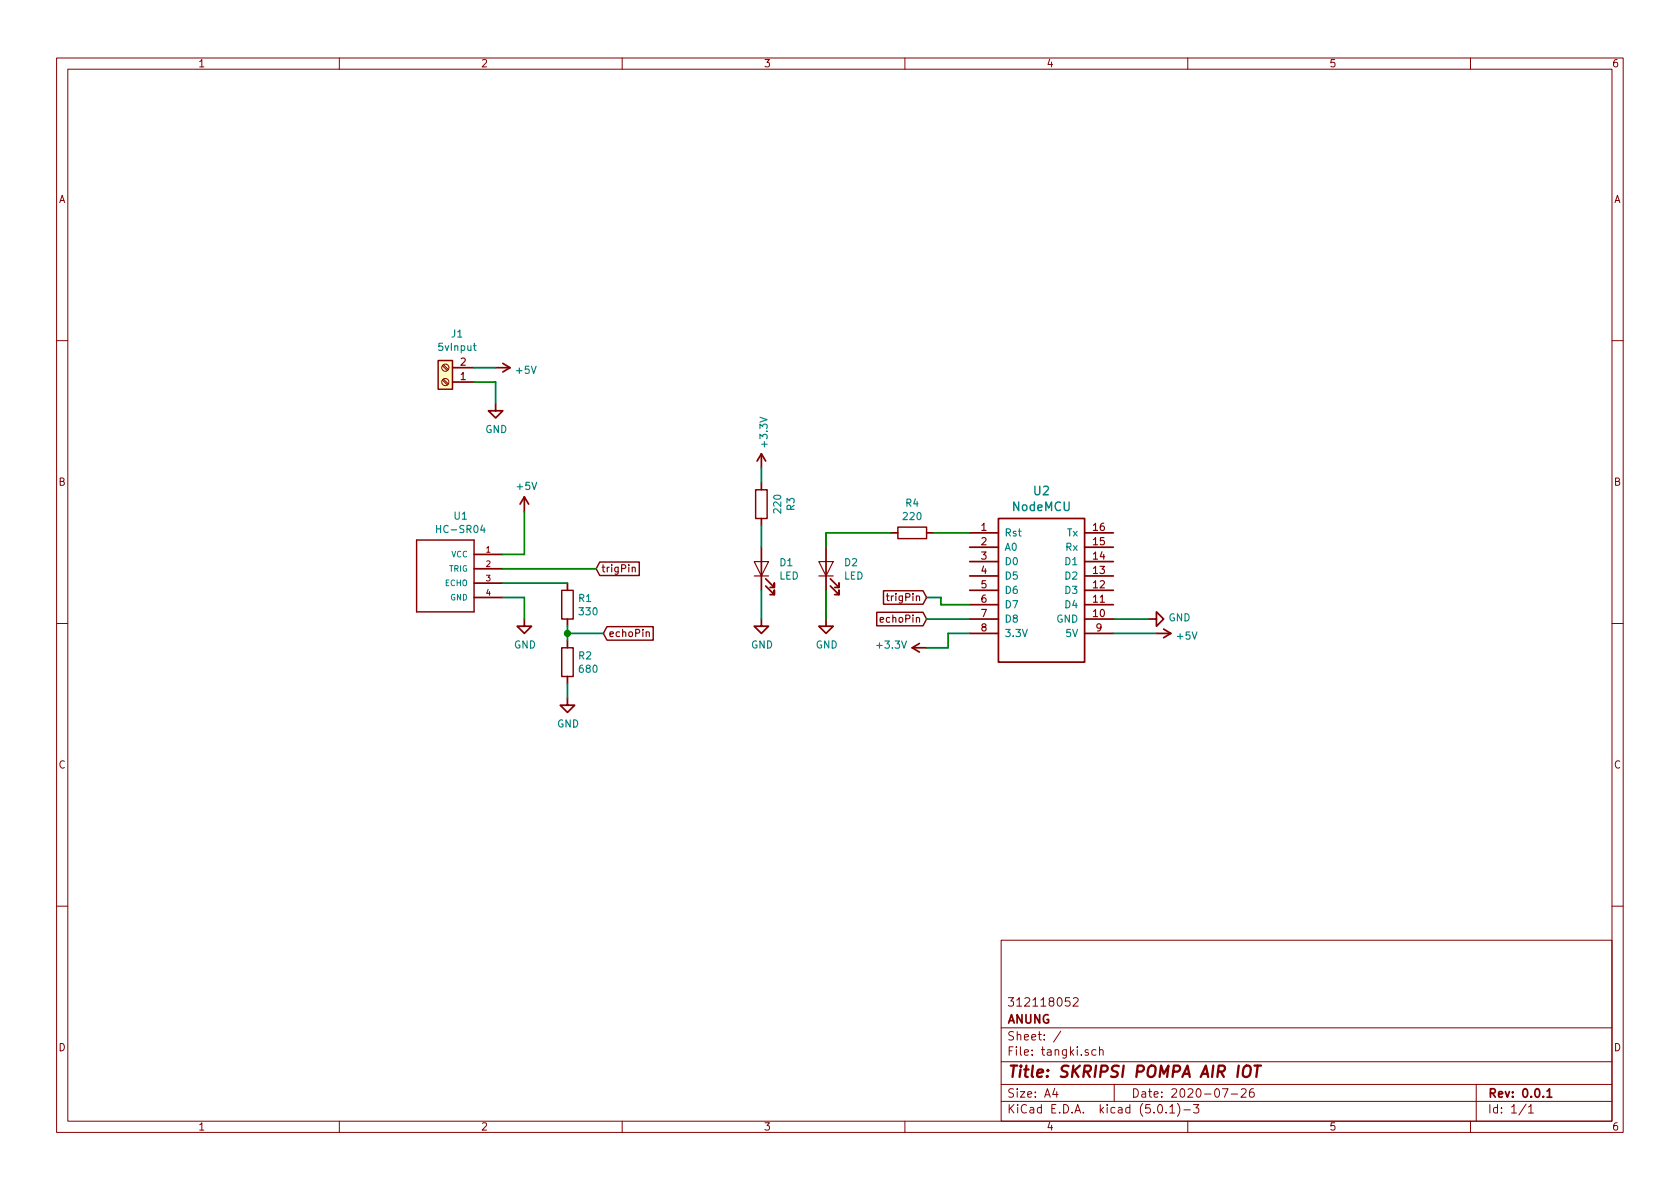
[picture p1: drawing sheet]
<svg xmlns="http://www.w3.org/2000/svg" width="297mm" height="210mm" viewBox="0 0 297 210" stroke-linecap="round" stroke-linejoin="round" font-family="sans-serif">
<g fill="none" stroke="#840000" stroke-width=".18">
<path d="M10 10.3h277v189.9h-277zM12 12.2h273v186.1h-273zM60 10.3v1.9M110 10.3v1.9M160 10.3v1.9M210 10.3v1.9M260 10.3v1.9M10 60.2h2M78.2 64.7l.9 .8M78.2 67.2l.9 .9M78.4 64.5l.9 .8M78.4 67.1l.9 .8"/>
<path d="M285 60.2h2M10 110.3h2M285 110.3h2M10 160.2h2M177 166.3h108v32h-108zM189.1 176.4h-.7l-.1 .7 .3-.1 .5 .1 .1 .2-.1 .5-.2 .1-.6-.1M189.8 176.6l.2-.2h.3l.3 .5-.9 1h.9M285 160.2h2M60 198.3v1.9M110 198.3v1.9M160 198.3v1.9M177 194.8h108"/>
<path d="M177 191.8h108M177 187.8h108M177 181.8h108M186.5 192.5l-.4 1h1M186.8 193v1M187.6 182.3l-1.3 2M193.8 185.7l-.5-.1-.3 .3 .1 .6 .2 .1 .5-.1M194.4 185.7l.2-.1 .4 .1v.9M194.4 185.1v1.5M197 191.8v3M204.8 195.5l.4-.2a.94 .94 0 0 1 0 1.5 .79 .79 0 0 1-.4-1.3zM206.2 196.7v.1"/>
<path d="M206.8 195.8l.5-.5v1.5M206.8 196.8h.9M208.2 195.1a1.71 1.71 0 0 1 0 2.3M209.3 196.3h1.2M210 198.3v1.9M211 195.3h1l-.5 .6 .4 .1v.7l-.2 .1-.7-.1M216.1 192.5h1l-.6 1.5M217.7 193.5h1.1M219.5 192.7l.2-.2h.3l.3 .2v.3v.2l-.9 .8h.9M221.6 192.5a.59 .59 0 0 0-.7 .7l.1 .7 .2 .1 .5-.1 .1-.5-.2-.2-.4-.1-.3 .3M260 198.3v1.9M261 191.8v6.5"/>
<path d="M269.8 195.2l-1.2 2M270.3 195.8l.4-.5v1.5M270.3 196.8h.8"/>
<circle cx="78.7" cy="65" r=".63"/>
<circle cx="78.7" cy="67.6" r=".63"/>
</g>
<g fill="none" stroke="#840000" stroke-width=".3">
<path d="M80 67.6h3.8M80 65h3.8M87.6 71.4v1.2h1.3l-1.3 1.3-1.2-1.3h1.2M87.6 65h2.6M88.9 64.3l1.3 .7M90.2 65l-1.3 .8M83.8 98h5.1M92.7 87.9l-.8 1.2M92.7 87.9v2.5M92.7 87.9l.8 1.2M134.6 80.3v2.5M134.6 85.3v1.3"/>
<path d="M134.6 91.7v1.3M134.6 96.8v7.6M134.6 80.3l-.7 1.2M134.6 80.3l.8 1.2M146 96.8v7.6M157.5 94.2h1.2M163.8 94.2h1.3M171.4 94.2h5.1M171.4 99.3h5.1M171.4 96.8h5.1M176.5 91.7h15.3v25.4h-15.3zM191.8 94.2h5"/>
<path d="M191.8 99.3h5M191.8 96.8h5M83.8 105.7h5.1M83.8 100.6h5.1M83.8 103.1h5.1M92.7 109.5v1.2h1.3l-1.3 1.3-1.3-1.3h1.3M100.3 103.1v1.3M100.3 109.5v1.2M100.3 113.3v1.2M100.3 119.6v1.3M134.6 109.5v1.2h1.3l-1.3 1.3-1.3-1.3h1.3M135.4 103.6l1.5 1.6v-.8v.8h-.8"/>
<path d="M135.4 102.4l1.5 1.5v-.8v.8h-.8M146 109.5v1.2h1.3l-1.3 1.3-1.2-1.3h1.2M146.8 103.6l1.5 1.6v-.8v.8h-.7M146.8 102.4l1.5 1.5v-.8v.8h-.7M161.3 114.5l1.3 .8M161.3 114.5h2.5M162.6 113.8l-1.3 .7M171.4 109.5h5.1M171.4 106.9h5.1M171.4 104.4h5.1M171.4 101.8h5.1M171.4 112h5.1"/>
<path d="M191.8 109.5h5M191.8 106.9h5M191.8 104.4h5M191.8 101.8h5M191.8 112h5M203.2 109.5h1.3v-1.3l1.2 1.3-1.2 1.2v-1.2M204.5 112h2.5M205.7 111.2l1.3 .8M207 112l-1.3 .8M100.3 123.4v1.3h1.3l-1.3 1.3-1.2-1.3h1.2M273.5 193l.5-.5v1.5M273.5 194h.9"/>
</g>
<path d="M220 188.7a.66 .66 0 0 1 1.1 0 1.49 1.49 0 0 1-.6 1.7l-.6-.1a1.49 1.49 0 0 1 .1-1.6zM221.8 188.4h1.2M222.4 188.4l-.3 2" fill="none" stroke="#840000" stroke-width=".41"/>
<path d="M77.5 63.7h2.5v5.1h-2.5zM73.7 95.5h10.1v12.7h-10.1zM106 99.4h7v2.4h-7l-.6-1.2zM133.6 86.6h2v5.1h-2zM158.7 93.2h5.1v2h-5.1zM99.3 104.4h2v5.1h-2zM99.3 114.5h2v5.1h-2zM107.3 110.8h8.2v2.4h-8.2l-.6-1.2zM155 108.3h8.2l.6 1.2-.6 1.2h-8.2zM156.2 104.5h7l.6 1.2-.6 1.2h-7z" fill="none" stroke="#840000" stroke-width=".25"/>
<path d="M83.7 61.1h.5M83.9 60.7v1.1l.3 .2M85.3 92.9l-.3 .8h.8" fill="none" stroke="#008484" stroke-width=".2"/>
<g fill="none" stroke="#008400" stroke-width=".3">
<path d="M83.8 65h3.8M83.8 67.6h3.8v3.8M92.7 90.4v7.6h-3.8M134.6 82.8v2.5M134.6 93v3.8M157.5 94.2h-11.5v2.6M165.1 94.2h6.3M88.9 105.7h3.8v3.8M88.9 103.1h11.4M88.9 100.6h16.5M100.3 110.7v2.6M100.3 112h6.4"/>
<path d="M134.6 104.4v5.1M146 104.4v5.1M163.8 105.7h2.6v1.2h5M163.8 109.5h7.6M171.4 112h-3.8v2.5h-3.8M196.8 112h7.7M196.8 109.5h6.4M100.3 120.9v2.5"/>
</g>
<path d="M133.3 99.3h2.6l-1.3 2.5zM144.8 99.3h2.5l-1.3 2.5zM111.8 100.4l.2-.1h.3v.8M111.8 100.3v.8M114.2 111.9l.3-.2 .2 .1 .1 .8M133.3 101.8h2.6M144.8 101.8h2.5M156.7 105.4h.5" fill="none" stroke="#840000" stroke-width=".2"/>
<circle cx="100.3" cy="112" r=".51" fill="#008400" stroke="#008400" stroke-width=".25"/>
<path d="M77.5 63.7h2.5v5.1h-2.5z" fill="#ffffbf" stroke="#ffffbf" stroke-width=".18"/>
<text font-size="2.8" fill="#840000" x="178" y="190.5">Title: SKRIPSI POMPA AIR IOT</text>
<g font-size="2.1" fill="#008484">
<text x="182.8" y="87.6">U2</text>
<text x="179.1" y="90.4">NodeMCU</text>
</g>
<g font-size="2.1" fill="#840000">
<text x="178" y="178">312118052</text>
<text x="178" y="184">Sheet: /</text>
<text x="178" y="181">ANUNG</text>
<text x="178" y="186.7">File: tangki.sch</text>
<text x="178" y="196.9">KiCad E.D.A. kicad (5.0.1)-3</text>
<text x="178" y="194.1">Size: A4</text>
<text x="200" y="194.1">Date: 2020-07-26</text>
<text x="263" y="194.1">Rev: 0.0.1</text>
<text x="263" y="196.9">Id: 1/1</text>
</g>
<g font-size="1.8" fill="#840000">
<text x="35" y="11.9">1</text>
<text x="85" y="11.9">2</text>
<text x="135" y="11.9">3</text>
<text x="185" y="11.9">4</text>
<text x="235" y="11.9">5</text>
<text x="285" y="11.9">6</text>
<text x="10.4" y="35.9">A</text>
<text x="285.4" y="35.9">A</text>
<text x="81.4" y="64.7">2</text>
<text x="81.4" y="67.2">1</text>
<text x="10.4" y="85.9">B</text>
<text x="285.4" y="85.9">B</text>
<text x="173.5" y="93.9">1</text>
<text x="193.3" y="93.9">16</text>
<text x="106.2" y="101.2">trigPin</text>
<text x="173.5" y="96.4">2</text>
<text x="173.5" y="99">3</text>
<text x="173.5" y="101.5">4</text>
<text x="193.3" y="101.5">13</text>
<text x="193.3" y="99">14</text>
<text x="193.3" y="96.4">15</text>
<text x="157.4" y="106.3">trigPin</text>
<text x="173.5" y="104">5</text>
<text x="173.5" y="106.6">6</text>
<text x="193.3" y="106.6">11</text>
<text x="193.3" y="104">12</text>
<text x="107.5" y="112.6">echoPin</text>
<text x="156.1" y="110.1">echoPin</text>
<text x="173.5" y="109.1">7</text>
<text x="173.5" y="111.7">8</text>
<text x="193.3" y="109.1">10</text>
<text x="193.8" y="111.7">9</text>
<text x="10.4" y="135.9">C</text>
<text x="285.4" y="135.9">C</text>
<text x="10.4" y="185.9">D</text>
<text x="285.4" y="185.9">D</text>
<text x="35" y="199.9">1</text>
<text x="85" y="199.9">2</text>
<text x="135" y="199.9">3</text>
<text x="185" y="199.9">4</text>
<text x="235" y="199.9">5</text>
<text x="285" y="199.9">6</text>
</g>
<g font-size="1.8" fill="#008484">
<text x="79.9" y="59.7">J1</text>
<text x="77.7" y="62">5vInput</text>
<text x="91.4" y="66.1">+5V</text>
<text x="85.8" y="76.6">GND</text>
<text x="135.7" y="78.9" transform="rotate(-90 135.7 78.9)">+3.3V</text>
<text x="91.5" y="86.6">+5V</text>
<text x="160.2" y="89.6">R4</text>
<text x="77.6" y="94.3">HC-SR04</text>
<text x="80.3" y="91.9">U1</text>
<text x="138.1" y="90.6" transform="rotate(-90 138.1 90.6)">220</text>
<text x="140.5" y="90.3" transform="rotate(-90 140.5 90.3)">R3</text>
<text x="159.8" y="92">220</text>
<text x="177.5" y="94.9">Rst</text>
<text x="188.7" y="94.9">Tx</text>
<text x="137.9" y="100.1">D1</text>
<text x="149.4" y="100.1">D2</text>
<text x="177.5" y="97.4">A0</text>
<text x="177.5" y="99.9">D0</text>
<text x="188.5" y="99.9">D1</text>
<text x="188.5" y="97.4">Rx</text>
<text x="102.3" y="106.4">R1</text>
<text x="137.8" y="102.5">LED</text>
<text x="149.2" y="102.5">LED</text>
<text x="177.5" y="102.5">D5</text>
<text x="177.5" y="105">D6</text>
<text x="177.5" y="107.6">D7</text>
<text x="188.5" y="107.6">D4</text>
<text x="188.5" y="105">D3</text>
<text x="188.5" y="102.5">D2</text>
<text x="102.5" y="108.8">330</text>
<text x="177.5" y="110.1">D8</text>
<text x="177.5" y="112.6">3.3V</text>
<text x="186.8" y="110.1">GND</text>
<text x="188.6" y="112.6">5V</text>
<text x="206.6" y="109.9">GND</text>
<text x="208.2" y="113.1">+5V</text>
<text x="90.9" y="114.7">GND</text>
<text x="102.3" y="116.6">R2</text>
<text x="102.5" y="119">680</text>
<text x="132.8" y="114.7">GND</text>
<text x="144.2" y="114.7">GND</text>
<text x="155.2" y="114.7">+3.3V</text>
<text x="98.5" y="128.6">GND</text>
</g>
<g font-size="1.4" fill="#008484">
<text x="79.4" y="101.1">TRIG</text>
<text x="79.8" y="98.5">VCC</text>
<text x="78.7" y="103.6">ECHO</text>
<text x="79.7" y="106.2">GND</text>
</g>
<g font-size="1.4" fill="#840000">
<text x="86" y="97.7">1</text>
<text x="86" y="100.2">2</text>
<text x="86" y="105.3">4</text>
<text x="86" y="102.8">3</text>
</g>
</svg>
